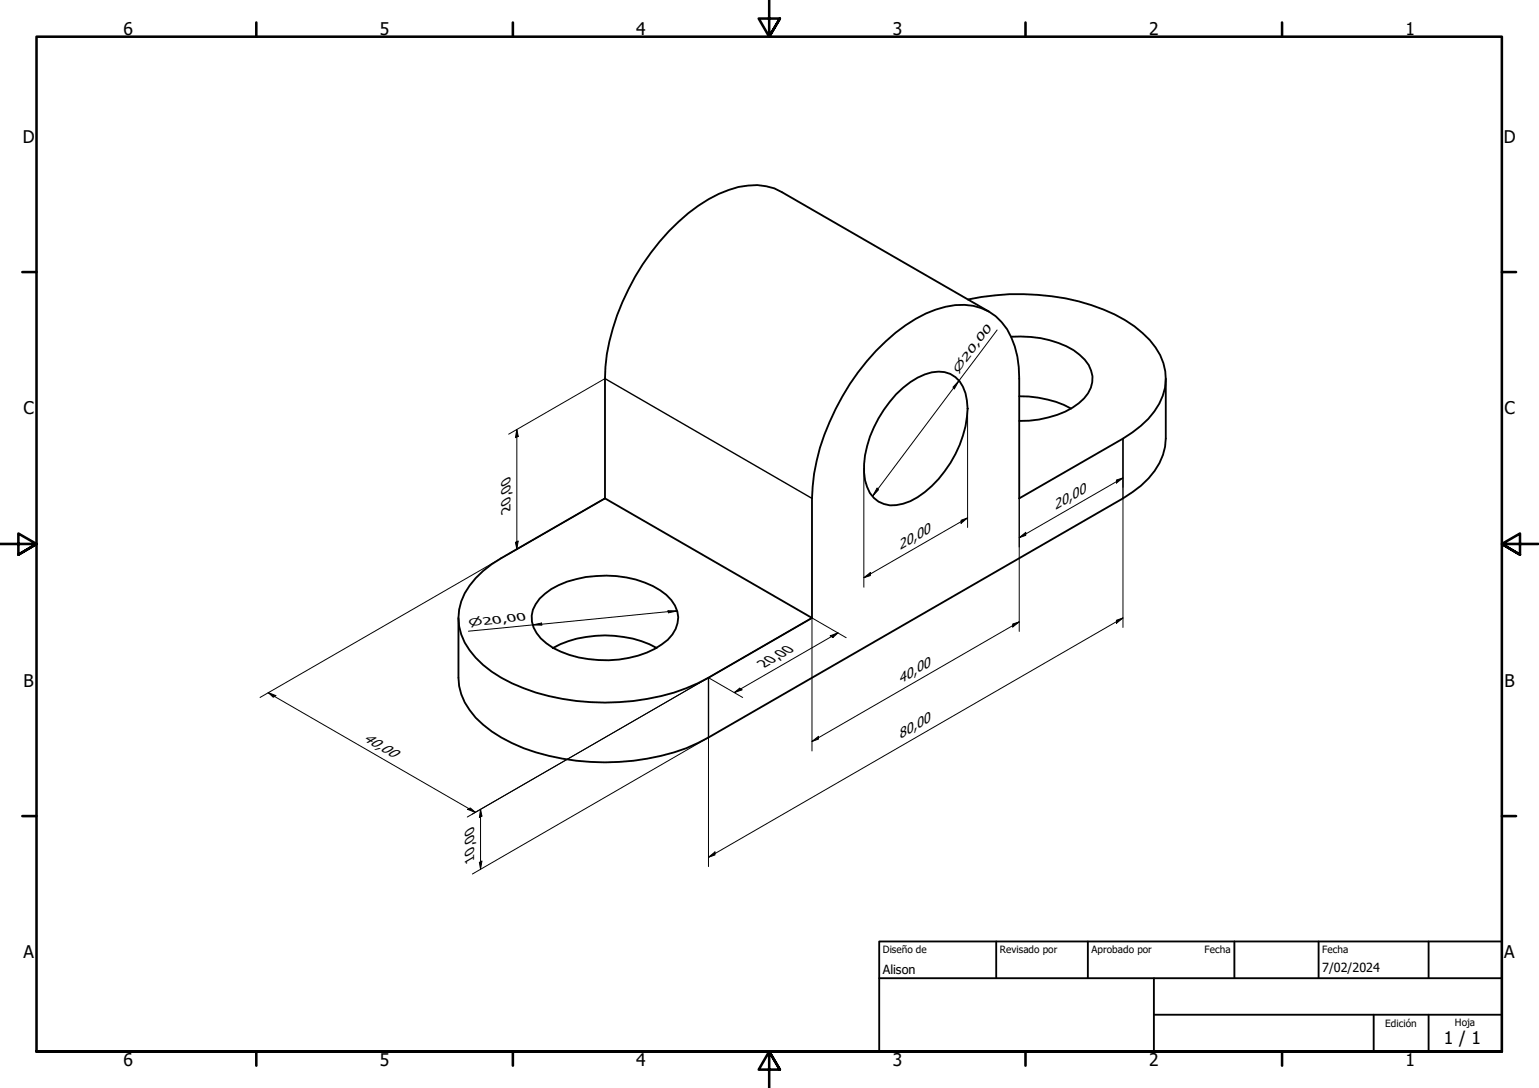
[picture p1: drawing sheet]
<svg xmlns="http://www.w3.org/2000/svg" width="420mm" height="297mm" viewBox="0 0 420 297" stroke-linecap="round" stroke-linejoin="round" font-family="sans-serif">
<!-- layer: Visible (ISO) -->
<path d="M264.2 81.8a64.9 64.9 0 0 1 40.1 4 27.5 27.5 0 0 1 12.4 11.2 14.4 14.4 0 0 1-1.5 15.3 28.8 28.8 0 0 1-8.6 7.4l-28.3 16.4v-32.7a23 23 0 0 0-4.8-15.4 14.8 14.8 0 0 0-15.3-4.3 36.6 36.6 0 0 0-16.4 9.5 66 66 0 0 0-19.6 36.1l-.5 6.8v32.6M270 85.1l-56.6-32.7a16.7 16.7 0 0 0-14.5-.5 47.4 47.4 0 0 0-21.2 17 63.6 63.6 0 0 0-12.4 31.2l-.1 36M276 91.9a29.2 29.2 0 0 1 17.1 3.7 10.6 10.6 0 0 1 5.2 7.1 8.3 8.3 0 0 1-3.8 7.4 25.8 25.8 0 0 1-16.2 4.8M244.7 107.6a17.8 17.8 0 0 1 11.5-6.1 7.4 7.4 0 0 1 7.4 5.9 23.9 23.9 0 0 1-2.7 16.5 29.2 29.2 0 0 1-12.4 12.9 9.7 9.7 0 0 1-8.7 .2 9.1 9.1 0 0 1-3.9-8 30.2 30.2 0 0 1 8.8-21.4zM278.3 108.2a29.4 29.4 0 0 1 14.1 3.4M318.3 103.4v16.3a17.3 17.3 0 0 1-6.8 12.9l-4.9 3.5-113.2 65.2a58.7 58.7 0 0 1-32.2 6.7 53 53 0 0 1-27-8.3 20.1 20.1 0 0 1-8.9-12.4l-.1-2.3v-16.3M129.9 157.8l2-1.9 2.3-1.9 2.6-1.6 28.4-16.3 56.5 32.6-28.3 16.3a58.7 58.7 0 0 1-32.2 6.7 53 53 0 0 1-27-8.3 20.1 20.1 0 0 1-8.9-12.4 15.3 15.3 0 0 1 4.6-13.2zM151 176.9a31.5 31.5 0 0 0 27.8 .3 11.2 11.2 0 0 0 6.2-7.1 8.7 8.7 0 0 0-4.8-9 30.7 30.7 0 0 0-29.7-.3 10.4 10.4 0 0 0-5.3 7.3 8.5 8.5 0 0 0 4 7.5l1.8 1.3a30.8 30.8 0 0 1 28.3 0" fill="none" stroke="#000" stroke-width=".51"/>
<!-- layer: Visible fina (ISO) -->
<path d="M165.2 103.4l56.5 32.7M306.6 119.7v16.4M193.4 185v16.3" fill="none" stroke="#000" stroke-width=".38"/>
<!-- layer: Borde (ISO) -->
<g fill="none" stroke="#000" stroke-width=".7">
<path d="M70 6.1v3.9M140 6.1v3.9M210 0v10l-2.9-4.9h5.8l-2.9 4.9 2.9-4.9M280 6.1v3.9M350 6.1v3.9M6.1 74.3h3.9M410 74.3h3.9M0 148.5h10l-5-2.8v5.7l5-2.9-5 2.9M420 148.5h-10l5-2.8v5.7l-5-2.9 5 2.9M6.1 222.8h3.9M410 222.8h3.9M10 287.1v-277.1h400v277.1h-400h400"/>
<path d="M70 287.1v3.8M140 287.1v3.8M212.9 292l-2.9-4.9 2.9 4.9h-5.8l2.9-4.9v9.9M280 287.1v3.8M350 287.1v3.8"/>
</g>
<path d="M240 257h170v30.1h-170zM272 257v10.1M297 257v10.1M337 257v10.1M360 257v10.1M390 257v10.1M240 267.1h170M315 277h95M315 267.1v20M375 277v10.1M390 277v10.1" fill="none" stroke="#000" stroke-width=".51"/>
<!-- layer: Cota (ISO) -->
<g fill="none" stroke="#000" stroke-width=".27">
<path d="M272.2 90.1l-34 45.4M141.1 117.3l.4 1.8-.8 .4zM141.1 117.3v32.6M165.2 103.4l-26.3 15.1M261.8 103.9l-1.3 2.3-.3-.5zM264.2 111.6v32.4M306.6 119.7v13.3M235.8 127.9v32.4M239.5 133.3l.3 .4-1.6 1.8zM278.3 136.1v36.3M304.8 131l1.8-.5-1.8 1.4zM306.6 136.1v35.2"/>
<path d="M306.6 130.5l-28.3 16.3M138.9 151.2l26.3-15.1-94.2 54.3M140.7 148.1l.8-.4-.4 2.2zM235.8 157.7l1.8-1.4v.8zM262.4 142l1.8-.6-1.8 1.5zM264.2 141.4l-28.4 16.3M278.3 146.8l1.7-1.5v.9zM145.4 170.6l2.4-.5 .2 .6zM182.3 166.7l2.5 .1-2.3 .5zM184.8 166.8l-56.9 5.5M221.7 168.7v36.3M221.7 168.7l9.3 5.4"/>
<path d="M221.7 168.7l-94.1 54.4M226.6 173.6l2.2-.8-1.4 1.2zM228.8 172.8l-28.3 16.3M276.5 170.4l1.8-.6-1.8 1.4zM278.3 169.8l-56.6 32.6M304.8 169.3l1.8-.6-1.8 1.5zM306.6 168.7l-113.2 65.3M73.2 189.1l2.1 .8-.7 .5zM73.2 189.1l56.6 32.7M193.4 185l9.4 5.4M200.5 189.1l1.4-1.2 .7 .4zM221.7 202.4l1.8-1.4v.8z"/>
<path d="M127.6 221l.8-.4 1.4 1.2zM130.9 235.4l.7-.3-.4 2.2zM131.2 221l.4 1.8-.7 .4zM131.2 221v16.3M193.4 234l1.8-1.4v.8zM193.4 236.6v-35.3l-64.4 37.3"/>
</g>
<g fill="#000">
<path d="M141.1 117.3l.4 1.8-.8 .4zM261.8 103.9l-1.3 2.3-.3-.5zM239.5 133.3l.3 .4-1.6 1.8zM304.8 131l1.8-.5-1.8 1.4zM140.7 148.1l.8-.4-.4 2.2zM235.8 157.7l1.8-1.4v.8zM262.4 142l1.8-.6-1.8 1.5zM278.3 146.8l1.7-1.5v.9zM145.4 170.6l2.4-.5 .2 .6zM182.3 166.7l2.5 .1-2.3 .5zM226.6 173.6l2.2-.8-1.4 1.2zM276.5 170.4l1.8-.6-1.8 1.4z"/>
<path d="M304.8 169.3l1.8-.6-1.8 1.5zM73.2 189.1l2.1 .8-.7 .5zM200.5 189.1l1.4-1.2 .7 .4zM221.7 202.4l1.8-1.4v.8zM127.6 221l.8-.4 1.4 1.2zM130.9 235.4l.7-.3-.4 2.2zM131.2 221l.4 1.8-.7 .4zM193.4 234l1.8-1.4v.8z"/>
</g>
<g font-size="4.8">
<text x="33.7" y="9.6">6</text>
<text x="103.7" y="9.6">5</text>
<text x="173.7" y="9.6">4</text>
<text x="243.7" y="9.6">3</text>
<text x="313.7" y="9.6">2</text>
<text x="383.7" y="9.6">1</text>
<text x="6.2" y="38.9">D</text>
<text x="410.5" y="38.9">D</text>
<text x="6.4" y="113.1">C</text>
<text x="410.7" y="113.1">C</text>
<text x="6.4" y="187.4">B</text>
<text x="410.7" y="187.4">B</text>
<text x="6.4" y="261.7">A</text>
<text x="410.7" y="261.7">A</text>
<text x="394.2" y="285">1 / 1</text>
<text x="33.7" y="290.9">6</text>
<text x="103.7" y="290.9">5</text>
<text x="173.7" y="290.9">4</text>
<text x="243.7" y="290.9">3</text>
<text x="313.7" y="290.9">2</text>
<text x="383.7" y="290.9">1</text>
</g>
<g font-size="3.9">
<text x="139.4" y="139.4" transform="rotate(-90 139.4 139.4)">20,00</text>
<text x="288.2" y="139.1" transform="rotate(-30 288.2 139.1)">20,00</text>
<text x="245.7" y="150" transform="rotate(-30 245.7 150)">20,00</text>
<text x="208.7" y="182.4" transform="rotate(-30 208.7 182.4)">20,00</text>
<text x="245.7" y="186.6" transform="rotate(-30 245.7 186.6)">40,00</text>
<text x="98.9" y="202" transform="rotate(30 98.9 202)">40,00</text>
<text x="245.7" y="201.9" transform="rotate(-30 245.7 201.9)">80,00</text>
<text x="129.5" y="235" transform="rotate(-90 129.5 235)">10,00</text>
</g>
<g font-size="3.4">
<text x="241" y="266">Alison</text>
<text x="361" y="265.5">7/02/2024</text>
</g>
<g font-size="2.9">
<text x="269.3" y="91.7" transform="rotate(-53 269.3 91.7)">0</text>
<text x="265.3" y="97" transform="rotate(-53 265.3 97)">0 , 0</text>
</g>
<g font-size="2.8">
<text x="134.7" y="170.3" transform="rotate(-6 134.7 170.3)">0 , 0</text>
<text x="141.3" y="169.6" transform="rotate(-6 141.3 169.6)">0</text>
</g>
<g font-size="2.7">
<text x="261.4" y="102.1" transform="rotate(-53 261.4 102.1)">⌀ 2</text>
<text x="128.2" y="170.9" transform="rotate(-6 128.2 170.9)">⌀ 2</text>
<text x="241" y="260.2">Diseño de</text>
<text x="273" y="260.1">Revisado por</text>
<text x="298" y="260.1">Aprobado por</text>
<text x="328.9" y="260.1">Fecha</text>
<text x="361" y="260.1">Fecha</text>
<text x="378.2" y="280.3">Edición</text>
<text x="397.2" y="280">Hoja</text>
</g>
</svg>
